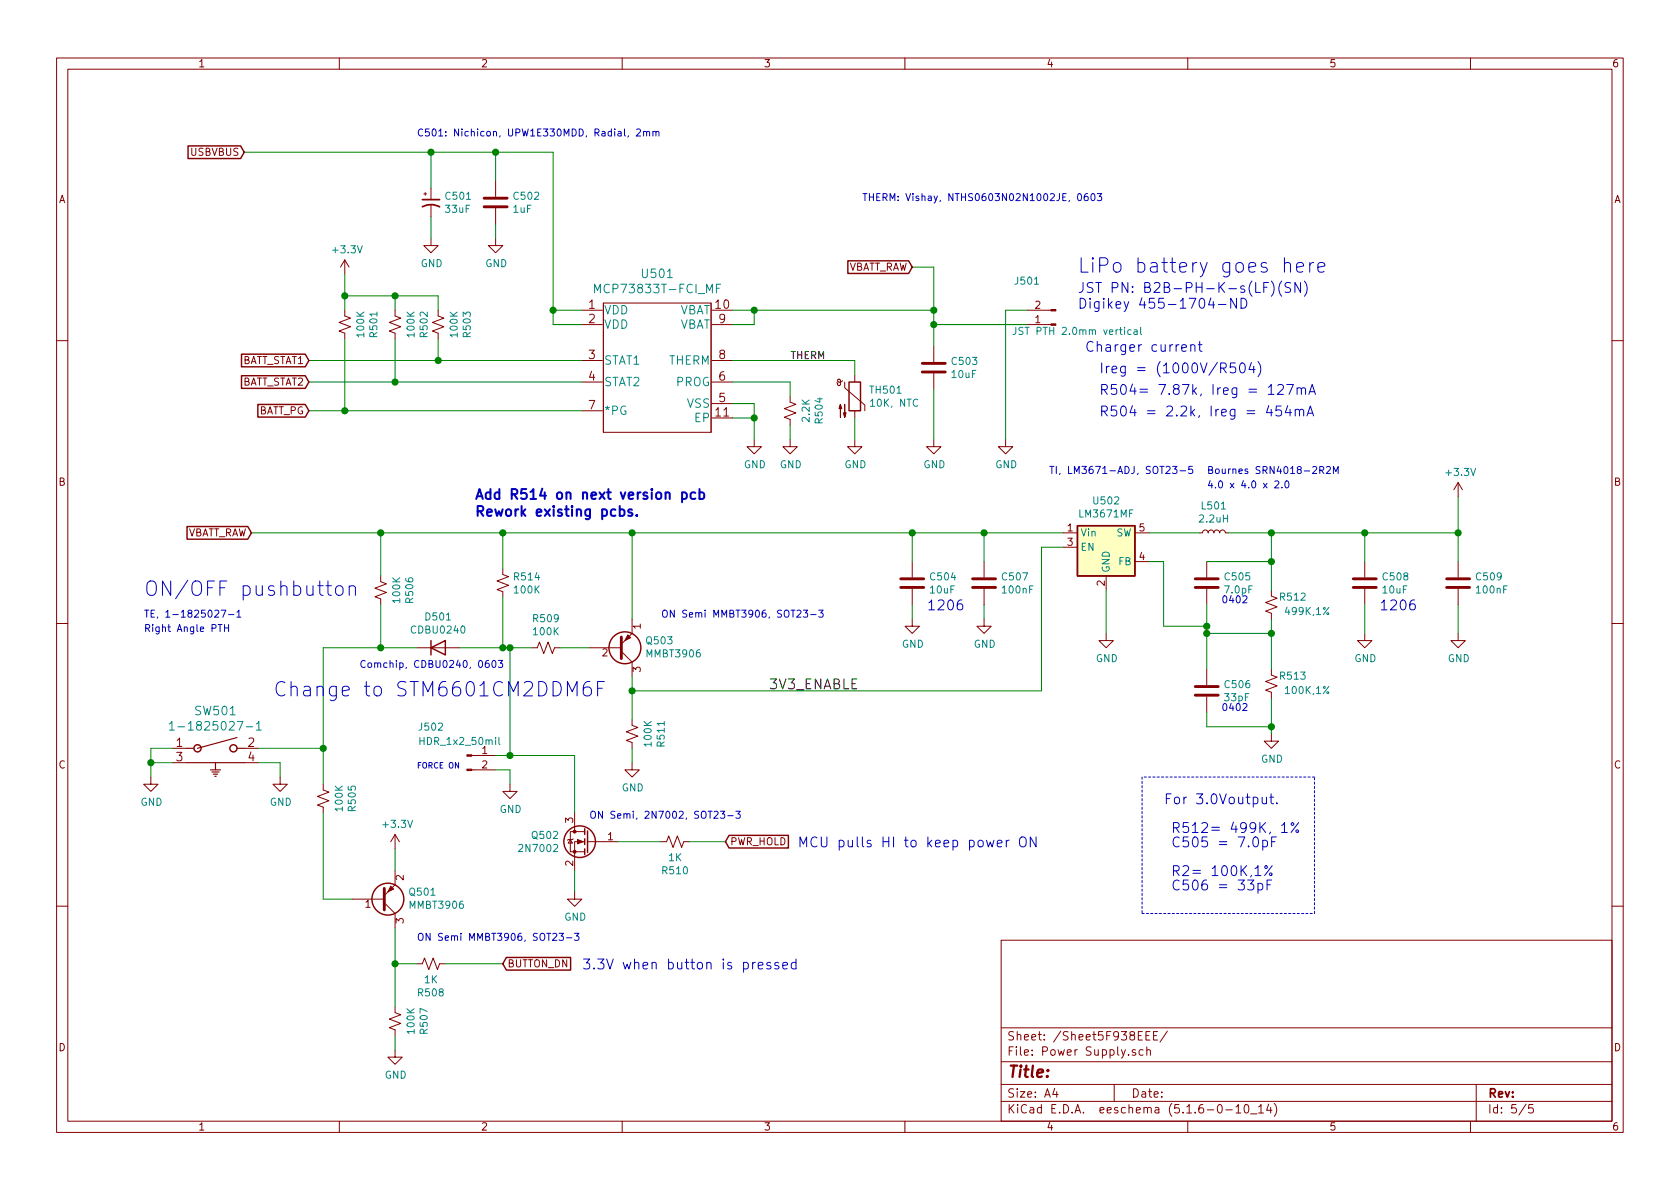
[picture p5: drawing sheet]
EESchema Schematic File Version 4
EELAYER 30 0
EELAYER END
$Descr A4 11693 8268
encoding utf-8
Sheet 5 5
Title ""
Date ""
Rev ""
Comp ""
Comment1 ""
Comment2 ""
Comment3 ""
Comment4 ""
$EndDescr
$Comp
L Device:C C507
U 1 1
P 6850 4050
F 0 "C507" H 6965 4096 50  0000 L CNN
F 1 "100nF" H 6965 4005 50  0000 L CNN
F 2 "Capacitor_SMD:C_0603_1608Metric" H 6888 3900 50  0001 C CNN
F 3 "~" H 6850 4050 50  0001 C CNN
	1    6850 4050
	1    0    0    -1  
$EndComp
$Comp
L Device:C C509
U 1 1
P 10150 4050
F 0 "C509" H 10265 4096 50  0000 L CNN
F 1 "100nF" H 10265 4005 50  0000 L CNN
F 2 "Capacitor_SMD:C_0603_1608Metric" H 10188 3900 50  0001 C CNN
F 3 "~" H 10150 4050 50  0001 C CNN
	1    10150 4050
	1    0    0    -1  
$EndComp
Wire Wire Line
	7700 4100 7700 4400
$Comp
L power:GND #PWR015
U 1 1
P 6850 4300
F 0 "#PWR015" H 6850 4050 50  0001 C CNN
F 1 "GND" H 6855 4127 50  0000 C CNN
F 2 "" H 6850 4300 50  0001 C CNN
F 3 "" H 6850 4300 50  0001 C CNN
	1    6850 4300
	1    0    0    -1  
$EndComp
$Comp
L power:GND #PWR016
U 1 1
P 7700 4400
F 0 "#PWR016" H 7700 4150 50  0001 C CNN
F 1 "GND" H 7705 4227 50  0000 C CNN
F 2 "" H 7700 4400 50  0001 C CNN
F 3 "" H 7700 4400 50  0001 C CNN
	1    7700 4400
	1    0    0    -1  
$EndComp
$Comp
L power:GND #PWR017
U 1 1
P 9500 4400
F 0 "#PWR017" H 9500 4150 50  0001 C CNN
F 1 "GND" H 9505 4227 50  0000 C CNN
F 2 "" H 9500 4400 50  0001 C CNN
F 3 "" H 9500 4400 50  0001 C CNN
	1    9500 4400
	1    0    0    -1  
$EndComp
$Comp
L power:GND #PWR018
U 1 1
P 10150 4400
F 0 "#PWR018" H 10150 4150 50  0001 C CNN
F 1 "GND" H 10155 4227 50  0000 C CNN
F 2 "" H 10150 4400 50  0001 C CNN
F 3 "" H 10150 4400 50  0001 C CNN
	1    10150 4400
	1    0    0    -1  
$EndComp
$Comp
L power:+3.3V #PWR019
U 1 1
P 10150 3450
F 0 "#PWR019" H 10150 3300 50  0001 C CNN
F 1 "+3.3V" H 10165 3623 50  0000 C CNN
F 2 "" H 10150 3450 50  0001 C CNN
F 3 "" H 10150 3450 50  0001 C CNN
	1    10150 3450
	1    0    0    -1  
$EndComp
Wire Wire Line
	10150 3450 10150 3700
Wire Wire Line
	6850 4200 6850 4300
$Comp
L power:+3.3V #PWR023
U 1 1
P 2400 1900
F 0 "#PWR023" H 2400 1750 50  0001 C CNN
F 1 "+3.3V" H 2415 2073 50  0000 C CNN
F 2 "" H 2400 1900 50  0001 C CNN
F 3 "" H 2400 1900 50  0001 C CNN
	1    2400 1900
	1    0    0    -1  
$EndComp
Text Notes 7300 3300 0    50   ~ 0
TI, LM3671-ADJ, SOT23-5
$Comp
L Device:R_Small_US R?
U 1 1
P 5500 2850
AR Path="/5F92F4CD/5FA93047" Ref="R?"  Part="1" 
AR Path="/5F938EEF/5FA93047" Ref="R504"  Part="1" 
F 0 "R504" V 5295 2850 50  0000 C CNN
F 1 "2.2K" V 5386 2850 50  0000 C CNN
F 2 "Resistor_SMD:R_0603_1608Metric" H 5500 2850 50  0001 C CNN
F 3 "~" H 5500 2850 50  0001 C CNN
	1    5500 2850
	-1   0    0    1   
$EndComp
Text GLabel 1700 1050 0    50   Input ~ 0
USBVBUS
$Comp
L Device:R_Small_US R?
U 1 1
P 3050 2250
AR Path="/5F92F4CD/5FA9304F" Ref="R?"  Part="1" 
AR Path="/5F938EEF/5FA9304F" Ref="R503"  Part="1" 
F 0 "R503" V 2845 2250 50  0000 C CNN
F 1 "100K" V 2936 2250 50  0000 C CNN
F 2 "Resistor_SMD:R_0603_1608Metric" H 3050 2250 50  0001 C CNN
F 3 "~" H 3050 2250 50  0001 C CNN
	1    3050 2250
	-1   0    0    1   
$EndComp
Text GLabel 6350 1850 0    50   Input ~ 0
VBATT_RAW
$Comp
L Connector:Conn_01x02_Male J501
U 1 1
P 7350 2250
F 0 "J501" H 7550 1950 50  0000 C CNN
F 1 "JST PTH 2.0mm vertical" H 7200 2300 50  0000 C CNN
F 2 "Connector_JST:JST_PH_B2B-PH-K_1x02_P2.00mm_Vertical" H 7350 2250 50  0001 C CNN
F 3 "~" H 7350 2250 50  0001 C CNN
	1    7350 2250
	-1   0    0    1   
$EndComp
$Comp
L 2020-10-24_19-47-08:MCP73833T-FCI_MF U501
U 1 1
P 4600 2500
F 0 "U501" H 4575 3107 60  0000 C CNN
F 1 "MCP73833T-FCI_MF" H 4575 3001 60  0000 C CNN
F 2 "Package_DFN_QFN:DFN-10-1EP_3x3mm_P0.5mm_EP1.7x2.5mm" H 4600 2950 60  0001 C CNN
F 3 "" H 3650 2750 60  0000 C CNN
	1    4600 2500
	1    0    0    -1  
$EndComp
$Comp
L Device:C C503
U 1 1
P 6500 2550
F 0 "C503" H 6615 2596 50  0000 L CNN
F 1 "10uF" H 6615 2505 50  0000 L CNN
F 2 "Capacitor_SMD:C_1206_3216Metric" H 6538 2400 50  0001 C CNN
F 3 "~" H 6500 2550 50  0001 C CNN
	1    6500 2550
	1    0    0    -1  
$EndComp
$Comp
L power:GND #PWR0506
U 1 1
P 6500 3050
F 0 "#PWR0506" H 6500 2800 50  0001 C CNN
F 1 "GND" H 6505 2877 50  0000 C CNN
F 2 "" H 6500 3050 50  0001 C CNN
F 3 "" H 6500 3050 50  0001 C CNN
	1    6500 3050
	1    0    0    -1  
$EndComp
Wire Wire Line
	5100 2150 5250 2150
Wire Wire Line
	5100 2250 5250 2250
Wire Wire Line
	5250 2250 5250 2150
Connection ~ 5250 2150
$Comp
L power:GND #PWR0507
U 1 1
P 7000 3050
F 0 "#PWR0507" H 7000 2800 50  0001 C CNN
F 1 "GND" H 7005 2877 50  0000 C CNN
F 2 "" H 7000 3050 50  0001 C CNN
F 3 "" H 7000 3050 50  0001 C CNN
	1    7000 3050
	1    0    0    -1  
$EndComp
$Comp
L power:GND #PWR0503
U 1 1
P 5250 3050
F 0 "#PWR0503" H 5250 2800 50  0001 C CNN
F 1 "GND" H 5255 2877 50  0000 C CNN
F 2 "" H 5250 3050 50  0001 C CNN
F 3 "" H 5250 3050 50  0001 C CNN
	1    5250 3050
	1    0    0    -1  
$EndComp
Wire Wire Line
	5100 2800 5250 2800
Wire Wire Line
	5250 2800 5250 2900
Wire Wire Line
	5100 2900 5250 2900
Connection ~ 5250 2900
Wire Wire Line
	5250 2900 5250 3050
Wire Wire Line
	4050 2150 3850 2150
Wire Wire Line
	3850 2150 3850 2250
Wire Wire Line
	3850 2250 4050 2250
Wire Wire Line
	5100 2650 5500 2650
Wire Wire Line
	5500 2650 5500 2750
Wire Wire Line
	5500 2950 5500 3050
$Comp
L power:GND #PWR0504
U 1 1
P 5500 3050
F 0 "#PWR0504" H 5500 2800 50  0001 C CNN
F 1 "GND" H 5505 2877 50  0000 C CNN
F 2 "" H 5500 3050 50  0001 C CNN
F 3 "" H 5500 3050 50  0001 C CNN
	1    5500 3050
	1    0    0    -1  
$EndComp
$Comp
L power:GND #PWR0505
U 1 1
P 5950 3050
F 0 "#PWR0505" H 5950 2800 50  0001 C CNN
F 1 "GND" H 5955 2877 50  0000 C CNN
F 2 "" H 5950 3050 50  0001 C CNN
F 3 "" H 5950 3050 50  0001 C CNN
	1    5950 3050
	1    0    0    -1  
$EndComp
$Comp
L Device:C C502
U 1 1
P 3450 1400
F 0 "C502" H 3565 1446 50  0000 L CNN
F 1 "1uF" H 3565 1355 50  0000 L CNN
F 2 "Capacitor_SMD:C_0603_1608Metric" H 3488 1250 50  0001 C CNN
F 3 "~" H 3450 1400 50  0001 C CNN
	1    3450 1400
	1    0    0    -1  
$EndComp
$Comp
L power:GND #PWR0502
U 1 1
P 3450 1650
F 0 "#PWR0502" H 3450 1400 50  0001 C CNN
F 1 "GND" H 3455 1477 50  0000 C CNN
F 2 "" H 3450 1650 50  0001 C CNN
F 3 "" H 3450 1650 50  0001 C CNN
	1    3450 1650
	1    0    0    -1  
$EndComp
Wire Wire Line
	3450 1550 3450 1650
Wire Wire Line
	6500 2150 6500 1850
Wire Wire Line
	6500 1850 6350 1850
$Comp
L Device:R_Small_US R?
U 1 1
P 2750 2250
AR Path="/5F92F4CD/5F978916" Ref="R?"  Part="1" 
AR Path="/5F938EEF/5F978916" Ref="R502"  Part="1" 
F 0 "R502" V 2545 2250 50  0000 C CNN
F 1 "100K" V 2636 2250 50  0000 C CNN
F 2 "Resistor_SMD:R_0603_1608Metric" H 2750 2250 50  0001 C CNN
F 3 "~" H 2750 2250 50  0001 C CNN
	1    2750 2250
	-1   0    0    1   
$EndComp
$Comp
L Device:R_Small_US R?
U 1 1
P 2400 2250
AR Path="/5F92F4CD/5F979793" Ref="R?"  Part="1" 
AR Path="/5F938EEF/5F979793" Ref="R501"  Part="1" 
F 0 "R501" V 2195 2250 50  0000 C CNN
F 1 "100K" V 2286 2250 50  0000 C CNN
F 2 "Resistor_SMD:R_0603_1608Metric" H 2400 2250 50  0001 C CNN
F 3 "~" H 2400 2250 50  0001 C CNN
	1    2400 2250
	-1   0    0    1   
$EndComp
Wire Wire Line
	3050 2050 2750 2050
Wire Wire Line
	2400 2050 2400 2150
Wire Wire Line
	2750 2150 2750 2050
Connection ~ 2750 2050
Wire Wire Line
	2750 2050 2400 2050
Wire Wire Line
	3050 2050 3050 2150
Wire Wire Line
	3050 2350 3050 2500
Wire Wire Line
	2750 2350 2750 2650
Wire Wire Line
	2400 2350 2400 2850
Connection ~ 3850 2150
Wire Wire Line
	3050 2500 2150 2500
Connection ~ 3050 2500
Wire Wire Line
	2750 2650 2150 2650
Connection ~ 2750 2650
Wire Wire Line
	2400 2850 2150 2850
Connection ~ 2400 2850
Text GLabel 2150 2500 0    50   Input ~ 0
BATT_STAT1
Text GLabel 2150 2650 0    50   Input ~ 0
BATT_STAT2
Text GLabel 2150 2850 0    50   Input ~ 0
BATT_PG
Wire Wire Line
	3850 1050 3850 2150
$Comp
L Device:CP1_Small C501
U 1 1
P 3000 1400
F 0 "C501" H 3091 1446 50  0000 L CNN
F 1 "33uF" H 3091 1355 50  0000 L CNN
F 2 "Capacitor_THT:C_Radial_D5.0mm_H11.0mm_P2.00mm" H 3000 1400 50  0001 C CNN
F 3 "~" H 3000 1400 50  0001 C CNN
	1    3000 1400
	1    0    0    -1  
$EndComp
$Comp
L power:GND #PWR0501
U 1 1
P 3000 1650
F 0 "#PWR0501" H 3000 1400 50  0001 C CNN
F 1 "GND" H 3005 1477 50  0000 C CNN
F 2 "" H 3000 1650 50  0001 C CNN
F 3 "" H 3000 1650 50  0001 C CNN
	1    3000 1650
	1    0    0    -1  
$EndComp
Wire Wire Line
	3000 1300 3000 1050
Wire Wire Line
	3450 1250 3450 1050
Connection ~ 3450 1050
Wire Wire Line
	3450 1050 3850 1050
Text GLabel 1750 3700 0    50   Input ~ 0
VBATT_RAW
$Comp
L Device:Thermistor_NTC TH501
U 1 1
P 5950 2750
F 0 "TH501" H 6047 2796 50  0000 L CNN
F 1 "10K, NTC" H 6047 2705 50  0000 L CNN
F 2 "Resistor_SMD:R_0603_1608Metric" H 5950 2800 50  0001 C CNN
F 3 "~" H 5950 2800 50  0001 C CNN
	1    5950 2750
	1    0    0    -1  
$EndComp
Wire Wire Line
	5950 2600 5950 2500
Wire Wire Line
	5950 2500 5100 2500
Wire Wire Line
	5950 2900 5950 3050
Wire Wire Line
	5250 2150 6500 2150
Wire Wire Line
	6500 2700 6500 3050
Wire Wire Line
	6500 2400 6500 2250
Connection ~ 6500 2150
Wire Wire Line
	3050 2500 4050 2500
Wire Wire Line
	2750 2650 4050 2650
Wire Wire Line
	2400 2850 4050 2850
Wire Wire Line
	2400 2050 2400 1900
Connection ~ 2400 2050
Connection ~ 3000 1050
Wire Wire Line
	3000 1050 3450 1050
Wire Wire Line
	1700 1050 3000 1050
Wire Wire Line
	3000 1500 3000 1650
Text Notes 1000 4150 0    100  ~ 0
ON/OFF pushbutton
$Comp
L power:GND #PWR0508
U 1 1
P 1050 5400
F 0 "#PWR0508" H 1050 5150 50  0001 C CNN
F 1 "GND" H 1055 5227 50  0000 C CNN
F 2 "" H 1050 5400 50  0001 C CNN
F 3 "" H 1050 5400 50  0001 C CNN
	1    1050 5400
	1    0    0    -1  
$EndComp
$Comp
L Transistor_FET:2N7002 Q502
U 1 1
P 4100 5850
F 0 "Q502" H 4305 5896 50  0000 L CNN
F 1 "2N7002" H 4305 5805 50  0000 L CNN
F 2 "Package_TO_SOT_SMD:SOT-23" H 4300 5775 50  0001 L CIN
F 3 "https://www.fairchildsemi.com/datasheets/2N/2N7002.pdf" H 4100 5850 50  0001 L CNN
	1    4100 5850
	-1   0    0    -1  
$EndComp
Wire Wire Line
	4000 6050 4000 6200
$Comp
L power:GND #PWR0511
U 1 1
P 4000 6200
F 0 "#PWR0511" H 4000 5950 50  0001 C CNN
F 1 "GND" H 4005 6027 50  0000 C CNN
F 2 "" H 4000 6200 50  0001 C CNN
F 3 "" H 4000 6200 50  0001 C CNN
	1    4000 6200
	1    0    0    -1  
$EndComp
Wire Wire Line
	4300 5850 4600 5850
$Comp
L Device:R_Small_US R?
U 1 1
P 4700 5850
AR Path="/5F92F4CD/5F9CEF14" Ref="R?"  Part="1" 
AR Path="/5F938EEF/5F9CEF14" Ref="R510"  Part="1" 
F 0 "R510" V 4495 5850 50  0000 C CNN
F 1 "1K" V 4586 5850 50  0000 C CNN
F 2 "Resistor_SMD:R_0603_1608Metric" H 4700 5850 50  0001 C CNN
F 3 "~" H 4700 5850 50  0001 C CNN
	1    4700 5850
	0    -1   -1   0   
$EndComp
Text GLabel 5050 5850 2    50   Input ~ 0
PWR_HOLD
$Comp
L power:+3.3V #PWR0509
U 1 1
P 2750 5900
F 0 "#PWR0509" H 2750 5750 50  0001 C CNN
F 1 "+3.3V" H 2765 6073 50  0000 C CNN
F 2 "" H 2750 5900 50  0001 C CNN
F 3 "" H 2750 5900 50  0001 C CNN
	1    2750 5900
	1    0    0    -1  
$EndComp
$Comp
L Device:R_Small_US R?
U 1 1
P 3800 4500
AR Path="/5F92F4CD/5F9E93E9" Ref="R?"  Part="1" 
AR Path="/5F938EEF/5F9E93E9" Ref="R509"  Part="1" 
F 0 "R509" V 3595 4500 50  0000 C CNN
F 1 "100K" V 3686 4500 50  0000 C CNN
F 2 "Resistor_SMD:R_0603_1608Metric" H 3800 4500 50  0001 C CNN
F 3 "~" H 3800 4500 50  0001 C CNN
	1    3800 4500
	0    1    1    0   
$EndComp
Wire Wire Line
	4400 4700 4400 4800
$Comp
L Device:R_Small_US R?
U 1 1
P 4400 5100
AR Path="/5F92F4CD/5F9F8997" Ref="R?"  Part="1" 
AR Path="/5F938EEF/5F9F8997" Ref="R511"  Part="1" 
F 0 "R511" V 4195 5100 50  0000 C CNN
F 1 "100K" V 4286 5100 50  0000 C CNN
F 2 "Resistor_SMD:R_0603_1608Metric" H 4400 5100 50  0001 C CNN
F 3 "~" H 4400 5100 50  0001 C CNN
	1    4400 5100
	-1   0    0    1   
$EndComp
Wire Wire Line
	4400 5000 4400 4800
Connection ~ 4400 4800
Wire Wire Line
	4400 5200 4400 5300
$Comp
L power:GND #PWR0512
U 1 1
P 4400 5300
F 0 "#PWR0512" H 4400 5050 50  0001 C CNN
F 1 "GND" H 4405 5127 50  0000 C CNN
F 2 "" H 4400 5300 50  0001 C CNN
F 3 "" H 4400 5300 50  0001 C CNN
	1    4400 5300
	1    0    0    -1  
$EndComp
Wire Wire Line
	3900 4500 4100 4500
Wire Wire Line
	2750 5900 2750 6050
Wire Wire Line
	2750 6700 2900 6700
$Comp
L Device:R_Small_US R?
U 1 1
P 3000 6700
AR Path="/5F92F4CD/5FA5A89F" Ref="R?"  Part="1" 
AR Path="/5F938EEF/5FA5A89F" Ref="R508"  Part="1" 
F 0 "R508" V 2795 6700 50  0000 C CNN
F 1 "1K" V 2886 6700 50  0000 C CNN
F 2 "Resistor_SMD:R_0603_1608Metric" H 3000 6700 50  0001 C CNN
F 3 "~" H 3000 6700 50  0001 C CNN
	1    3000 6700
	0    -1   -1   0   
$EndComp
Wire Wire Line
	3100 6700 3500 6700
Text GLabel 3500 6700 2    50   Input ~ 0
BUTTON_DN
Text Notes 7500 1900 0    100  ~ 0
LiPo battery goes here
Text Notes 4050 6750 0    69   ~ 0
3.3V when button is pressed
Text Notes 5550 5900 0    69   ~ 0
MCU pulls HI to keep power ON
$Comp
L Device:R_Small_US R?
U 1 1
P 2250 5550
AR Path="/5F92F4CD/5FA6CF0C" Ref="R?"  Part="1" 
AR Path="/5F938EEF/5FA6CF0C" Ref="R505"  Part="1" 
F 0 "R505" V 2045 5550 50  0000 C CNN
F 1 "100K" V 2136 5550 50  0000 C CNN
F 2 "Resistor_SMD:R_0603_1608Metric" H 2250 5550 50  0001 C CNN
F 3 "~" H 2250 5550 50  0001 C CNN
	1    2250 5550
	-1   0    0    1   
$EndComp
$Comp
L Device:R_Small_US R?
U 1 1
P 2750 7100
AR Path="/5F92F4CD/5FA84F94" Ref="R?"  Part="1" 
AR Path="/5F938EEF/5FA84F94" Ref="R507"  Part="1" 
F 0 "R507" V 2545 7100 50  0000 C CNN
F 1 "100K" V 2636 7100 50  0000 C CNN
F 2 "Resistor_SMD:R_0603_1608Metric" H 2750 7100 50  0001 C CNN
F 3 "~" H 2750 7100 50  0001 C CNN
	1    2750 7100
	-1   0    0    1   
$EndComp
$Comp
L power:GND #PWR0510
U 1 1
P 2750 7300
F 0 "#PWR0510" H 2750 7050 50  0001 C CNN
F 1 "GND" H 2755 7127 50  0000 C CNN
F 2 "" H 2750 7300 50  0001 C CNN
F 3 "" H 2750 7300 50  0001 C CNN
	1    2750 7300
	1    0    0    -1  
$EndComp
Wire Wire Line
	2750 7200 2750 7300
Wire Wire Line
	2750 6700 2750 6450
Wire Wire Line
	2750 7000 2750 6700
Connection ~ 2750 6700
Wire Wire Line
	2250 5450 2250 5200
$Comp
L Device:D D501
U 1 1
P 3050 4500
F 0 "D501" H 3050 4717 50  0000 C CNN
F 1 "CDBU0240" H 3050 4626 50  0000 C CNN
F 2 "Diode_SMD:D_0603_1608Metric" H 3050 4500 50  0001 C CNN
F 3 "~" H 3050 4500 50  0001 C CNN
	1    3050 4500
	1    0    0    -1  
$EndComp
Wire Wire Line
	4800 5850 5050 5850
Wire Wire Line
	2250 4500 2650 4500
Wire Wire Line
	2450 6250 2250 6250
Wire Wire Line
	2250 5650 2250 6250
$Comp
L Device:R_Small_US R?
U 1 1
P 2650 4100
AR Path="/5F92F4CD/5FA31A5B" Ref="R?"  Part="1" 
AR Path="/5F938EEF/5FA31A5B" Ref="R506"  Part="1" 
F 0 "R506" V 2445 4100 50  0000 C CNN
F 1 "100K" V 2536 4100 50  0000 C CNN
F 2 "Resistor_SMD:R_0603_1608Metric" H 2650 4100 50  0001 C CNN
F 3 "~" H 2650 4100 50  0001 C CNN
	1    2650 4100
	-1   0    0    1   
$EndComp
Wire Wire Line
	2650 4000 2650 3700
Connection ~ 2650 3700
Wire Wire Line
	2650 3700 1750 3700
Wire Wire Line
	2650 4200 2650 4500
Connection ~ 2650 4500
Wire Wire Line
	2650 4500 2900 4500
Wire Wire Line
	4400 3700 4400 4300
Connection ~ 4400 3700
Wire Wire Line
	4400 4800 7250 4800
Text Label 5350 4800 0    69   ~ 0
3V3_ENABLE
$Comp
L Regulator_Switching:LM3670MF U502
U 1 1
P 7700 3800
F 0 "U502" H 7700 4125 50  0000 C CNN
F 1 "LM3671MF" H 7700 4034 50  0000 C CNN
F 2 "Package_TO_SOT_SMD:TSOT-23-5" H 7750 3550 50  0001 L CNN
F 3 "" H 7450 3450 50  0001 C CNN
	1    7700 3800
	1    0    0    -1  
$EndComp
Wire Wire Line
	4400 3700 6350 3700
Wire Wire Line
	7400 3800 7250 3800
Wire Wire Line
	7250 3800 7250 4800
$Comp
L Device:C C504
U 1 1
P 6350 4050
F 0 "C504" H 6465 4096 50  0000 L CNN
F 1 "10uF" H 6465 4005 50  0000 L CNN
F 2 "Capacitor_SMD:C_1206_3216Metric" H 6388 3900 50  0001 C CNN
F 3 "~" H 6350 4050 50  0001 C CNN
	1    6350 4050
	1    0    0    -1  
$EndComp
$Comp
L power:GND #PWR0513
U 1 1
P 6350 4300
F 0 "#PWR0513" H 6350 4050 50  0001 C CNN
F 1 "GND" H 6355 4127 50  0000 C CNN
F 2 "" H 6350 4300 50  0001 C CNN
F 3 "" H 6350 4300 50  0001 C CNN
	1    6350 4300
	1    0    0    -1  
$EndComp
Wire Wire Line
	6350 4200 6350 4300
Wire Wire Line
	6350 3900 6350 3700
Connection ~ 6350 3700
Wire Wire Line
	6350 3700 6850 3700
Wire Wire Line
	6850 3900 6850 3700
Connection ~ 6850 3700
Wire Wire Line
	6850 3700 7400 3700
$Comp
L Device:R_Small_US R?
U 1 1
P 8850 4200
AR Path="/5F92F4CD/5F9D0F86" Ref="R?"  Part="1" 
AR Path="/5F938EEF/5F9D0F86" Ref="R512"  Part="1" 
F 0 "R512" H 8700 4150 50  0000 C CNN
F 1 "499K,1%" H 8600 4250 50  0000 C CNN
F 2 "Resistor_SMD:R_0603_1608Metric" H 8850 4200 50  0001 C CNN
F 3 "~" H 8850 4200 50  0001 C CNN
	1    8850 4200
	-1   0    0    1   
$EndComp
$Comp
L Device:R_Small_US R?
U 1 1
P 8850 4750
AR Path="/5F92F4CD/5F9D1BAD" Ref="R?"  Part="1" 
AR Path="/5F938EEF/5F9D1BAD" Ref="R513"  Part="1" 
F 0 "R513" H 8700 4700 50  0000 C CNN
F 1 "100K,1%" H 8600 4800 50  0000 C CNN
F 2 "Resistor_SMD:R_0603_1608Metric" H 8850 4750 50  0001 C CNN
F 3 "~" H 8850 4750 50  0001 C CNN
	1    8850 4750
	-1   0    0    1   
$EndComp
$Comp
L power:GND #PWR0514
U 1 1
P 8850 5100
F 0 "#PWR0514" H 8850 4850 50  0001 C CNN
F 1 "GND" H 8855 4927 50  0000 C CNN
F 2 "" H 8850 5100 50  0001 C CNN
F 3 "" H 8850 5100 50  0001 C CNN
	1    8850 5100
	1    0    0    -1  
$EndComp
$Comp
L Device:L_Small L501
U 1 1
P 8450 3700
F 0 "L501" V 8635 3700 50  0000 C CNN
F 1 "2.2uH" V 8544 3700 50  0000 C CNN
F 2 "Inductor_SMD:L_Bourns-SRN4018" H 8450 3700 50  0001 C CNN
F 3 "~" H 8450 3700 50  0001 C CNN
	1    8450 3700
	0    -1   -1   0   
$EndComp
$Comp
L Device:C C505
U 1 1
P 8400 4050
F 0 "C505" H 8515 4096 50  0000 L CNN
F 1 "7.0pF" H 8515 4005 50  0000 L CNN
F 2 "Capacitor_SMD:C_0402_1005Metric" H 8438 3900 50  0001 C CNN
F 3 "~" H 8400 4050 50  0001 C CNN
	1    8400 4050
	1    0    0    -1  
$EndComp
$Comp
L Device:C C506
U 1 1
P 8400 4800
F 0 "C506" H 8515 4846 50  0000 L CNN
F 1 "33pF" H 8515 4755 50  0000 L CNN
F 2 "Capacitor_SMD:C_0402_1005Metric" H 8438 4650 50  0001 C CNN
F 3 "~" H 8400 4800 50  0001 C CNN
	1    8400 4800
	1    0    0    -1  
$EndComp
Wire Wire Line
	8400 4200 8400 4350
Connection ~ 8400 4400
Wire Wire Line
	8400 4400 8400 4650
Wire Wire Line
	8100 4350 8100 3900
Wire Wire Line
	8100 3900 8000 3900
Connection ~ 8400 4350
Wire Wire Line
	8400 4350 8400 4400
Wire Wire Line
	8400 4950 8400 5050
Text Notes 8100 5600 0    69   ~ 0
For 3.0Voutput.
Text Notes 8150 5800 0    69   ~ 0
R512= 499K, 1%
Text Notes 8150 5900 0    69   ~ 0
C505 = 7.0pF
Text Notes 8150 6100 0    69   ~ 0
R2= 100K,1%
Text Notes 8150 6200 0    69   ~ 0
C506 = 33pF
Wire Wire Line
	8550 3700 8850 3700
Wire Wire Line
	8000 3700 8350 3700
Connection ~ 8850 3700
Wire Notes Line
	7950 6350 9150 6350
Wire Notes Line
	9150 6350 9150 5400
Wire Notes Line
	9150 5400 7950 5400
Wire Notes Line
	7950 5400 7950 6350
Wire Wire Line
	8850 3700 9500 3700
$Comp
L Device:C C508
U 1 1
P 9500 4050
F 0 "C508" H 9615 4096 50  0000 L CNN
F 1 "10uF" H 9615 4005 50  0000 L CNN
F 2 "Capacitor_SMD:C_1206_3216Metric" H 9538 3900 50  0001 C CNN
F 3 "~" H 9500 4050 50  0001 C CNN
	1    9500 4050
	1    0    0    -1  
$EndComp
Wire Wire Line
	9500 3900 9500 3700
Wire Wire Line
	9500 4200 9500 4400
Wire Wire Line
	10150 3900 10150 3700
Connection ~ 10150 3700
Wire Wire Line
	10150 4200 10150 4400
Text Notes 6450 4250 0    69   ~ 0
1206
Text Notes 9600 4250 0    69   ~ 0
1206
Text Notes 8500 4950 0    49   ~ 0
0402
Text Notes 8500 4200 0    49   ~ 0
0402
Wire Wire Line
	8100 4350 8400 4350
Wire Wire Line
	8850 4300 8850 4400
Wire Wire Line
	8850 3700 8850 3900
Wire Wire Line
	8400 3900 8850 3900
Connection ~ 8850 3900
Wire Wire Line
	8850 3900 8850 4100
Wire Wire Line
	8400 4400 8850 4400
Connection ~ 8850 4400
Wire Wire Line
	8400 5050 8850 5050
Wire Wire Line
	8850 5050 8850 5100
Text Notes 8400 3300 0    49   ~ 0
Bournes SRN4018-2R2M
Text Notes 8400 3400 0    49   ~ 0
4.0 x 4.0 x 2.0
Text Notes 2500 4650 0    49   ~ 0
Comchip, CDBU0240, 0603
Text Notes 4600 4300 0    49   ~ 0
ON Semi MMBT3906, SOT23-3
Text Notes 4100 5700 0    49   ~ 0
ON Semi, 2N7002, SOT23-3
Text Notes 2900 950  0    49   ~ 0
C501: Nichicon, UPW1E330MDD, Radial, 2mm
Text Notes 2900 6550 0    49   ~ 0
ON Semi MMBT3906, SOT23-3
Text Notes 6000 1400 0    49   ~ 0
THERM: Vishay, NTHS0603N02N1002JE, 0603
Text Notes 1000 4300 0    49   ~ 0
TE, 1-1825027-1
Text Notes 1000 4400 0    49   ~ 0
Right Angle PTH
Wire Wire Line
	8850 4400 8850 4650
Wire Wire Line
	8850 4850 8850 5050
Connection ~ 8850 5050
$Comp
L Jays_symbol_lib:1-1825027-1 SW501
U 1 1
P 1500 5200
F 0 "SW501" H 1500 5463 60  0000 C CNN
F 1 "1-1825027-1" H 1500 5357 60  0000 C CNN
F 2 "Button_Switch_THT:SW_Tactile_SPST_Angled_PTS645Vx58-2LFS" H 1500 5015 60  0001 C CNN
F 3 "" H 1500 5200 60  0000 C CNN
	1    1500 5200
	1    0    0    -1  
$EndComp
$Comp
L power:GND #PWR0103
U 1 1
P 1950 5400
F 0 "#PWR0103" H 1950 5150 50  0001 C CNN
F 1 "GND" H 1955 5227 50  0000 C CNN
F 2 "" H 1950 5400 50  0001 C CNN
F 3 "" H 1950 5400 50  0001 C CNN
	1    1950 5400
	1    0    0    -1  
$EndComp
Wire Wire Line
	1050 5400 1050 5300
Wire Wire Line
	1050 5200 1200 5200
Wire Wire Line
	1200 5300 1050 5300
Connection ~ 1050 5300
Wire Wire Line
	1050 5300 1050 5200
Wire Wire Line
	1800 5300 1950 5300
Wire Wire Line
	1950 5300 1950 5400
Wire Wire Line
	1800 5200 2250 5200
Connection ~ 2250 5200
Wire Wire Line
	2250 5200 2250 4500
Text Label 5500 2500 0    50   ~ 0
THERM
Connection ~ 9500 3700
Wire Wire Line
	9500 3700 10150 3700
$Comp
L Transistor_BJT:MMBT3906 Q501
U 1 1
P 2650 6250
F 0 "Q501" H 2841 6204 50  0000 L CNN
F 1 "MMBT3906" H 2841 6295 50  0000 L CNN
F 2 "Package_TO_SOT_SMD:SOT-23" H 2850 6175 50  0001 L CIN
F 3 "" H 2650 6250 50  0001 L CNN
	1    2650 6250
	1    0    0    1   
$EndComp
$Comp
L Transistor_BJT:2N3906 Q503
U 1 1
P 4300 4500
F 0 "Q503" H 4490 4454 50  0000 L CNN
F 1 "MMBT3906" H 4490 4545 50  0000 L CNN
F 2 "Package_TO_SOT_SMD:SOT-23" H 4500 4425 50  0001 L CIN
F 3 "" H 4300 4500 50  0001 L CNN
	1    4300 4500
	1    0    0    1   
$EndComp
Text Notes 7500 2150 0    69   ~ 0
JST PN: B2B-PH-K-s(LF)(SN)\nDigikey 455-1704-ND
$Comp
L Connector:Conn_01x02_Male J502
U 1 1
P 3250 5250
F 0 "J502" H 3000 5450 50  0000 C CNN
F 1 "HDR_1x2_50mil" H 3200 5350 50  0000 C CNN
F 2 "Connector_PinHeader_1.27mm:PinHeader_1x02_P1.27mm_Vertical" H 3250 5250 50  0001 C CNN
F 3 "~" H 3250 5250 50  0001 C CNN
	1    3250 5250
	1    0    0    -1  
$EndComp
Wire Wire Line
	3550 4500 3550 5250
Wire Wire Line
	3550 5250 4000 5250
Connection ~ 3550 4500
Wire Wire Line
	3550 4500 3700 4500
Wire Wire Line
	4000 5250 4000 5650
Wire Wire Line
	3550 5250 3450 5250
Connection ~ 3550 5250
Wire Wire Line
	3450 5350 3550 5350
Wire Wire Line
	3550 5350 3550 5450
$Comp
L power:GND #PWR0515
U 1 1
P 3550 5450
F 0 "#PWR0515" H 3550 5200 50  0001 C CNN
F 1 "GND" H 3555 5277 50  0000 C CNN
F 2 "" H 3550 5450 50  0001 C CNN
F 3 "" H 3550 5450 50  0001 C CNN
	1    3550 5450
	1    0    0    -1  
$EndComp
Text Notes 2900 5350 0    39   ~ 0
FORCE ON
Wire Wire Line
	7000 2150 7150 2150
Wire Wire Line
	7000 2150 7000 3050
Wire Wire Line
	7150 2250 6500 2250
Connection ~ 6500 2250
Wire Wire Line
	6500 2250 6500 2150
Text Notes 1900 4850 0    100  ~ 0
Change to STM6601CM2DDM6F
Text Notes 7650 2600 0    69   ~ 0
Ireg = (1000V/R504)
Text Notes 7550 2450 0    69   ~ 0
Charger current
Text Notes 7650 2750 0    69   ~ 0
R504= 7.87k, Ireg = 127mA
Text Notes 7650 2900 0    69   ~ 0
R504 = 2.2k, Ireg = 454mA
$Comp
L Device:R_Small_US R514
U 1 1
P 3500 4050
F 0 "R514" H 3568 4096 50  0000 L CNN
F 1 "100K" H 3568 4005 50  0000 L CNN
F 2 "" H 3500 4050 50  0001 C CNN
F 3 "~" H 3500 4050 50  0001 C CNN
	1    3500 4050
	1    0    0    -1  
$EndComp
Text Notes 3300 3600 0    69   ~ 14
Add R514 on next version pcb\nRework existing pcbs.
Wire Wire Line
	2650 3700 4400 3700
Wire Wire Line
	3200 4500 3550 4500
$EndSCHEMATC
